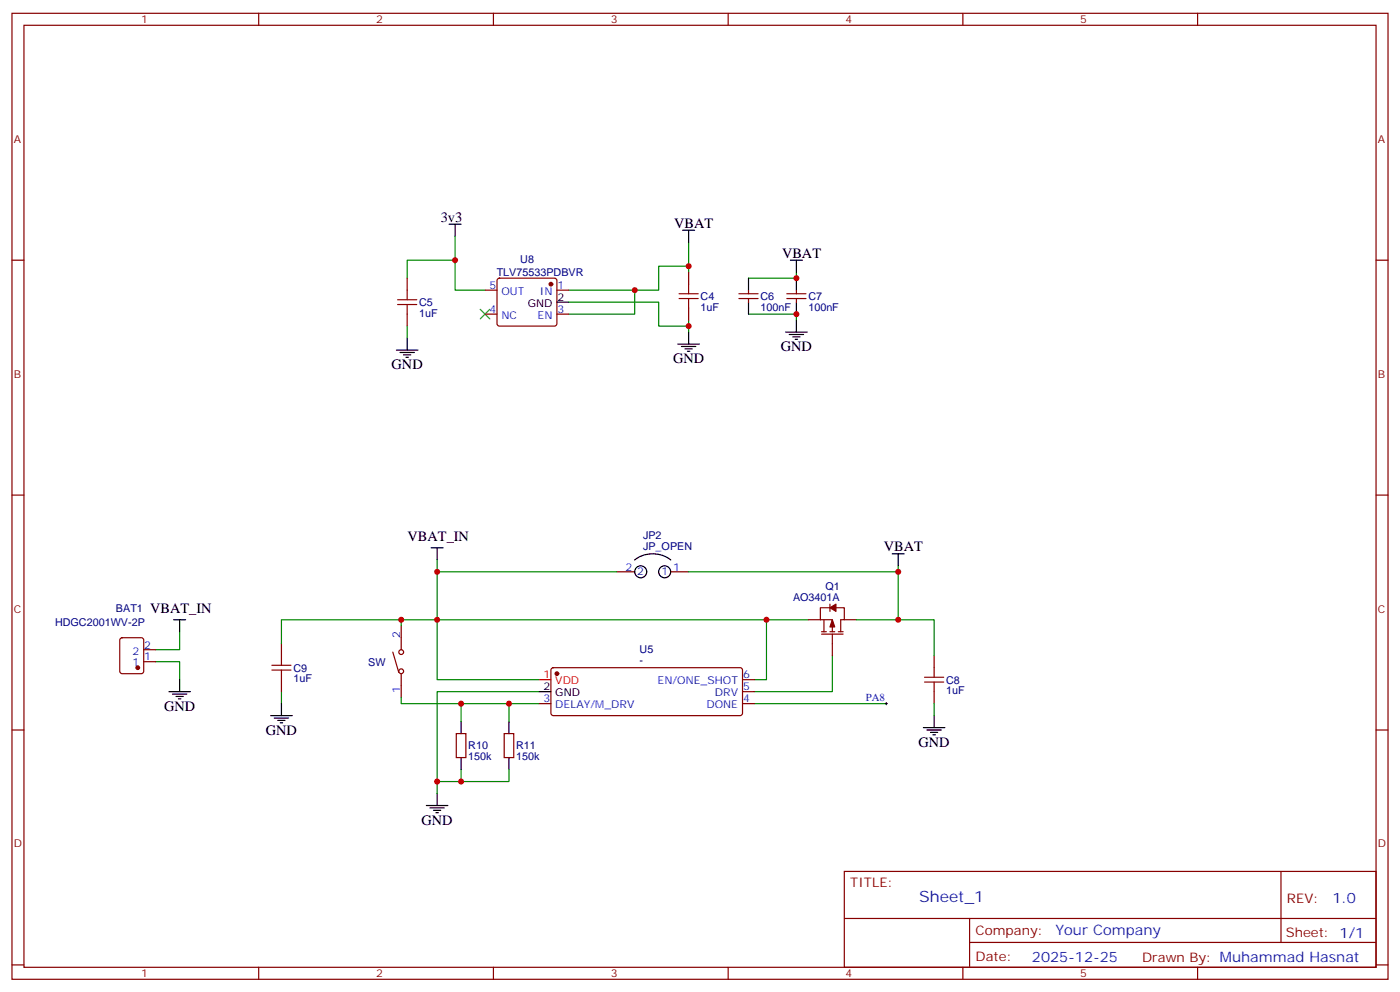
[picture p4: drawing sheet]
<svg xmlns="http://www.w3.org/2000/svg" width="412mm" height="292mm" viewBox="0 0 412 292" stroke-linecap="round" stroke-linejoin="round" font-family="sans-serif">
<g fill="none" stroke="#870000" stroke-width=".35">
<path d="M3.5 3.9h405.4v284.4h-405.4zM7.1 7.4h398.2v277.3h-398.2zM76.2 3.9v3.5M145.3 3.9v3.5M214.5 3.9v3.5M283.6 3.9v3.5M352.8 3.9v3.5M3.5 76.6h3.6M405.3 76.6h3.6M119.9 81.9v3.5M119.9 92.5v3.5M142.9 85.4h3.5"/>
<path d="M142.9 92.5h3.5M146.6 82.1l.5-.2h16.2l.5 .2 .2 .5v12.7l-.2 .5-.5 .2h-16.2l-.5-.2-.2-.5v-12.7zM164 85.4h3.6M164 92.5h3.6M202.8 80.1v3.5M202.8 90.7v3.5M217.7 87.9h5.6M217.7 86.5h5.6M220.5 85.4v1.1M220.5 87.9v1M231.8 87.9h5.6M231.8 86.5h5.6"/>
<path d="M234.6 85.4v1.1M234.6 87.9v1M3.5 145.7h3.6M405.3 145.7h3.6M181.7 168.3h5.3M197.6 168.3h5.2M244.5 178.9h-2.8v3.5M244.5 177.8v2.2M246.2 178.9h2.5v3.5h-1.1v3.5M35.5 187.9l.5-.2h5.6l.7 .4v9.5l-.4 .6-5.9 .1-.7-.5v-9.4zM42.3 194.8h3.6M42.3 191.2h3.6"/>
<path d="M82.9 189.5v3.5M115.7 191.9l1.8 6M118.2 184.2v7M118.2 198.3v7.1M162.5 196.7l.5-.2 55.3 .1 .4 .6v12.7l-.2 .5-.5 .2h-55l-.5-.2-.2-.5v-12.7zM238.1 182.4h3.6M241.7 182.4h3.5v3.5M242 186.7h6.4M242 185.9h1.4M242.7 182.4v3.5M244.5 185.9h1.4M245.2 186.7v6.3"/>
<path d="M246.9 185.9h1.5M248.7 182.4h3.5M275.2 193v3.5M3.5 214.9h3.6M82.9 200.1v3.5M134.4 215.9h2.8v7.1h-2.8zM148.5 215.9h2.8v7.1h-2.8zM158.7 207.1h3.6M218.7 207.1h3.5M218.7 203.6h3.5M218.7 200.1h3.5M275.2 203.6v3.5"/>
<path d="M405.3 214.9h3.6M248.7 256.5h156.6v28.2h-156.6zM377.3 256.5v20.9M248.7 270.4h156.5M285.6 277.4h119.6M285.6 270.4v14.1M3.5 284h3.6M76.2 284.7v3.6M145.3 284.7v3.6M214.5 284.7v3.6M283.6 284.7v3.6M352.8 284.7v3.6"/>
<path d="M405.3 284h3.6"/>
<circle cx="118.2" cy="191.9" r=".71"/>
<circle cx="118.2" cy="197.6" r=".71"/>
</g>
<g fill="none" stroke="#008700" stroke-width=".35">
<path d="M134.1 76.6h-14.2v5.3M134.1 69.5v15.9h8.8M202.8 78.4h-8.8v7h-26.4M202.8 71.3v8.8M119.9 96v3.5M167.6 88.9h26.4v7.1h8.8M187 85.4v7.1h-19.4M202.8 94.2v3.6M220.5 92.5h14.1v1.7M234.6 80.1v1.8h-14.1M128.8 164.8v35.3h29.9M128.8 168.3h52.9"/>
<path d="M202.8 168.3h61.8M264.6 166.5v15.9h-12.4M45.9 194.8h7v5.3M52.9 185.9v5.3h-7M118.2 182.4v1.8M225.8 182.4v17.7h-3.6M238.1 182.4h-155.2v7.1M245.2 193v10.6h-23M264.6 182.4h10.6v10.6M82.9 203.6v3.5M118.2 205.4v1.7h17.6M149.9 207.1h-14.1v5.3"/>
<path d="M158.7 207.1h-8.8v5.3M158.7 203.6h-29.9v30M222.2 207.1h38.9M275.2 207.1v3.5M135.8 226.5v3.5M149.9 226.5v3.5h-21.1"/>
</g>
<g fill="#870000" stroke="#870000" stroke-width=".35">
<path d="M245.2 182.4l.7 2.1h-1.4z"/>
<path d="M244.5 178.9l1.7-1.1v2.2z"/>
<circle cx="162.3" cy="83.6" r=".53"/>
<circle cx="164" cy="198.3" r=".53"/>
<circle cx="40.6" cy="196.5" r=".53"/>
</g>
<g fill="none" stroke="#000" stroke-width=".35">
<path d="M132.3 66h3.5M134.1 66v3.5M201.1 67.8h3.5M202.8 67.8v3.5M232.8 76.6h3.6M234.6 76.6v3.5M119.9 99.5v3.5M164 88.9h3.6M202.8 97.8v3.5M220.5 81.9v3.5M220.5 88.9v3.6M231.4 97.8h6.4"/>
<path d="M232.5 98.5h4.2M233.5 99.2h2.2M234.2 99.9h.7M234.6 81.9v3.5M234.6 88.9v3.6M234.6 94.2v3.6M116.8 103h6.3M117.8 103.8h4.3M118.9 104.5h2.1M119.6 105.2h.7M199.7 101.3h6.3M200.7 102h4.3"/>
<path d="M201.8 102.7h2.1M202.5 103.4h.7M127 161.3h3.5M128.8 161.3v3.5M187 164.8a8.7 8.7 0 0 1 10.6 0M262.8 163h3.5M264.6 163v3.5M51.2 182.4h3.5M52.9 182.4v3.5M49.7 203.6h6.4M50.8 204.3h4.2M51.9 205h2.1"/>
<path d="M52.6 205.7h.7M52.9 200.1v3.5M79.7 210.6h6.4M80.8 211.3h4.2M81.8 212.1h2.2M82.5 212.8h.8M82.9 207.1v3.5M135.8 212.4v3.5M149.9 212.4v3.5M158.7 203.6h3.6M272 214.2h6.3M273 214.9h4.3"/>
<path d="M274.1 215.6h2.1M274.8 216.3h.7M275.2 210.6v3.6M125.6 237.1h6.3M126.6 237.8h4.3M127.7 238.5h2.1M128.4 239.2h.7M128.8 233.6v3.5M135.8 223v3.5M149.9 223v3.5"/>
<circle cx="188.7" cy="168.3" r="1.76"/>
<circle cx="195.8" cy="168.3" r="1.76"/>
</g>
<path d="M141.5 91.1l2.8 2.8M144.3 91.1l-2.8 2.8" fill="none" stroke="#3c3" stroke-width=".35"/>
<path d="M260.7 207.1h.7M261.1 206.8v.7" fill="none" stroke="#000" stroke-width=".29"/>
<g fill="none" stroke="#a10000" stroke-width=".35">
<path d="M117.1 89.6h5.7M117.1 88.2h5.7M119.9 85.4v2.8M119.9 89.6v2.9M200 87.9h5.7M200 86.5h5.7M202.8 83.6v2.9M202.8 87.9v2.8M80.1 197.2h5.6M80.1 195.8h5.6M82.9 193v2.8M82.9 197.2v2.9"/>
<path d="M272.3 199.4h5.7M275.2 196.5v2.9M272.3 200.8h5.7M275.2 200.8v2.8"/>
</g>
<path d="M158.7 200.1h3.6" fill="none" stroke="#f00" stroke-width=".35"/>
<g fill="#c00">
<circle cx="225.8" cy="182.4" r=".88"/>
<circle cx="128.8" cy="182.4" r=".88"/>
<circle cx="135.8" cy="230" r=".88"/>
<circle cx="128.8" cy="230" r=".88"/>
<circle cx="149.9" cy="207.1" r=".88"/>
<circle cx="202.8" cy="96" r=".88"/>
<circle cx="202.8" cy="78.4" r=".88"/>
<circle cx="134.1" cy="76.6" r=".88"/>
<circle cx="234.6" cy="92.5" r=".88"/>
<circle cx="234.6" cy="81.9" r=".88"/>
<circle cx="128.8" cy="168.3" r=".88"/>
<circle cx="264.6" cy="168.3" r=".88"/>
<circle cx="187" cy="85.4" r=".88"/>
<circle cx="264.6" cy="182.4" r=".88"/>
<circle cx="118.2" cy="182.4" r=".88"/>
<circle cx="135.8" cy="207.1" r=".88"/>
</g>
<text font-size="4.6" fill="#00f" x="270.8" y="265.5">Sheet_1</text>
<g font-size="4.2">
<text x="129.8" y="65.3">3v3</text>
<text x="198.6" y="67.1">VBAT</text>
<text x="230.4" y="75.9">VBAT</text>
<text x="198.3" y="106.9">GND</text>
<text x="230" y="103.4">GND</text>
<text x="115.4" y="108.7">GND</text>
<text x="120.1" y="159.1">VBAT_IN</text>
<text x="260.3" y="162.3">VBAT</text>
<text x="44.2" y="180.3">VBAT_IN</text>
<text x="48.4" y="209.2">GND</text>
<text x="78.3" y="216.3">GND</text>
<text x="270.6" y="219.8">GND</text>
<text x="124.2" y="242.7">GND</text>
</g>
<g font-size="4.2" fill="#00f">
<text x="392.5" y="265.8">1.0</text>
<text x="310.9" y="275.3">Your Company</text>
<text x="304" y="283.1">2025-12-25</text>
</g>
<g font-size="3.9" fill="#800">
<text x="250.5" y="261.1">TITLE:</text>
<text x="379.1" y="265.8">REV:</text>
<text x="287.4" y="275.3">Company:</text>
<text x="378.7" y="275.9">Sheet: 1/1</text>
<text x="287.4" y="283">Date:</text>
<text x="336.4" y="283.1">Drawn By: Muhammad Hasnat</text>
</g>
<g font-size="3.2" fill="#800">
<text x="41.6" y="6.9">1</text>
<text x="110.8" y="6.9">2</text>
<text x="179.9" y="6.9">3</text>
<text x="249.1" y="6.9">4</text>
<text x="318.2" y="6.9">5</text>
<text x="4.1" y="42">A</text>
<text x="405.9" y="42">A</text>
<text x="4.1" y="111.2">B</text>
<text x="405.9" y="111.2">B</text>
<text x="4.1" y="180.3">C</text>
<text x="405.9" y="180.3">C</text>
<text x="4.1" y="249.4">D</text>
<text x="405.9" y="249.4">D</text>
<text x="41.6" y="287.7">1</text>
<text x="110.8" y="287.7">2</text>
<text x="179.9" y="287.7">3</text>
<text x="249.1" y="287.7">4</text>
<text x="318.2" y="287.7">5</text>
</g>
<g font-size="3.2" fill="#000080">
<text x="153.3" y="77.5">U8</text>
<text x="146.3" y="81.2">TLV75533PDBVR</text>
<text x="206.4" y="88.3">C4</text>
<text x="224" y="88.3">C6</text>
<text x="238.1" y="88.3">C7</text>
<text x="123.5" y="93.2">1uF</text>
<text x="123.5" y="90.1">C5</text>
<text x="206.4" y="91.5">1uF</text>
<text x="224" y="91.5">100nF</text>
<text x="238.1" y="91.5">100nF</text>
<text x="189.4" y="162">JP_OPEN</text>
<text x="189.4" y="158.8">JP2</text>
<text x="243.1" y="173.6">Q1</text>
<text x="233.6" y="176.8">AO3401A</text>
<text x="16.2" y="184.2">HDGC2001WV-2P</text>
<text x="34.2" y="180">BAT1</text>
<text x="86.4" y="197.7">C9</text>
<text x="108.5" y="195.9">SW</text>
<text x="188.4" y="195.5">-</text>
<text x="188.4" y="192.3">U5</text>
<text x="86.4" y="200.8">1uF</text>
<text x="278.7" y="201.2">C8</text>
<text x="278.7" y="204.4">1uF</text>
<text x="137.9" y="220.6">R10</text>
<text x="152" y="220.6">R11</text>
<text x="137.9" y="223.8">150k</text>
<text x="152" y="223.8">150k</text>
</g>
<g font-size="3.2" fill="#00f">
<text x="144.2" y="85.1">5</text>
<text x="147.7" y="86.8">OUT</text>
<text x="159" y="86.8">IN</text>
<text x="164.2" y="85.1">1</text>
<text x="144.2" y="92.1">4</text>
<text x="147.7" y="93.9">NC</text>
<text x="158.4" y="93.9">EN</text>
<text x="164.2" y="92.1">3</text>
<text x="184.2" y="168">2</text>
<text x="198.3" y="168">1</text>
<text x="187.7" y="169.4">2</text>
<text x="194.8" y="169.4">1</text>
<text x="42.5" y="190.9">2</text>
<text x="117.8" y="187.7" transform="rotate(-90 117.8 187.7)">2</text>
<text x="39" y="196.2">1</text>
<text x="39" y="192.7">2</text>
<text x="42.5" y="194.4">1</text>
<text x="117.8" y="203.8" transform="rotate(-90 117.8 203.8)">1</text>
<text x="193.7" y="201.5">EN/ONE_SHOT</text>
<text x="218.9" y="203.2">5</text>
<text x="218.9" y="199.7">6</text>
<text x="160.1" y="206.8">3</text>
<text x="163.6" y="208.5">DELAY/M_DRV</text>
<text x="208.1" y="208.5">DONE</text>
<text x="210.6" y="205">DRV</text>
<text x="218.9" y="206.8">4</text>
<text x="255" y="206.2">PA8</text>
</g>
<g font-size="3.2">
<text x="164.2" y="88.6">2</text>
<text x="155.5" y="90.3">GND</text>
<text x="160.1" y="203.2">2</text>
<text x="163.6" y="205">GND</text>
</g>
<g font-size="3.2" fill="#f00">
<text x="160.1" y="199.7">1</text>
<text x="163.6" y="201.5">VDD</text>
</g>
</svg>
